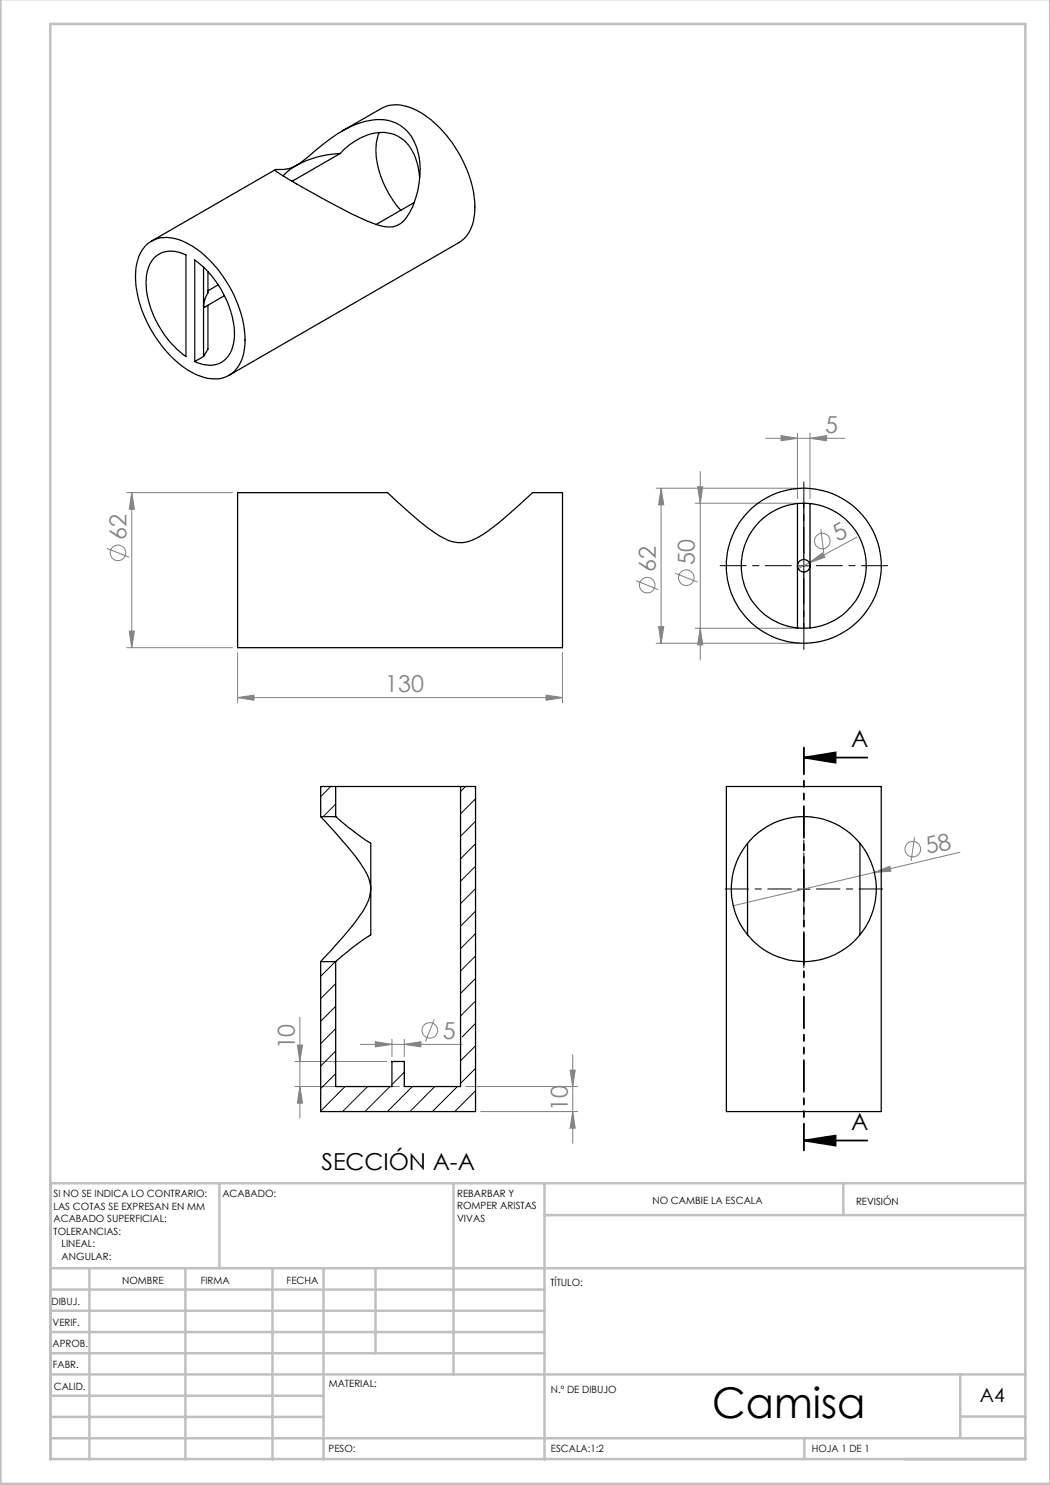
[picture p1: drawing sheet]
<svg xmlns="http://www.w3.org/2000/svg" width="210mm" height="297mm" viewBox="0 0 210 297" stroke-linecap="round" stroke-linejoin="round" font-family="sans-serif">
<g fill="none" stroke="#808080" stroke-width=".2">
<path d="M25.4 98.5h21.1M26.4 98.5l.5 3.3h-1zM26.4 98.5v31M131.2 97.6h28.6M132.2 97.6l.6 3.4h-1.1zM132.2 97.6v31.1M139.5 97.4h1l-.4 3.2zM140.1 94.3v37.7M153.1 87.7h15.8M156.2 87.1l3.3 .6-3.3 .5zM159.5 86.6v13.1M162 87.7l3.3-.6v1.1z"/>
<path d="M162 86.6v13.1M21.4 109.7l4.4 1.7M127.2 116.1l4.5 1.8M135 114.6l4.5 1.8M139 100.6h20.8M161.9 112.6l2.6-2 .5 .8zM161.9 112.6l-2.2 1.1M164.2 105.8l.5 4.8M171.4 107.4l-9.5 5.2M25.4 129.5h21.1M25.9 126.2h1l-.5 3.3zM47.5 139.5l3.3-.5v1z"/>
<path d="M47.5 130.5v10M47.5 139.5h65M109.2 139l3.3 .5-3.3 .5zM112.5 130.5v10M131.2 128.7h28.6M131.7 125.3h1.1l-.6 3.4zM139 125.7h20.8M140.1 125.7l.4 3.3h-1zM174.9 174.5l3.1-1.3 .2 1zM174.9 174.5l-28.3 6.6M182.9 167.5l-.7 4.7M192 170.5l-17.1 4"/>
<path d="M59 217.3h20.9M59 212.3h18.4M59.5 209h1l-.5 3.3zM60 217.3l.5 3.3h-1zM60 203.4v20.3M72 208.9h20.4M75.1 208.3l3.3 .6-3.3 .5zM78.4 207.9v3.4M80.9 208.9l3.3-.6v1.1zM80.9 207.9v3.4M86.9 203.9l-1.8 4.4M93.1 217.3h22.4"/>
<path d="M114 214h1l-.5 3.3zM114.5 211v17.7M96.1 222.3h19.4M114.5 222.3l.5 3.3h-1z"/>
<circle cx="23.6" cy="110.6" r="1.55"/>
<circle cx="129.4" cy="117" r="1.56"/>
<circle cx="137.3" cy="115.5" r="1.55"/>
<circle cx="164.5" cy="108.2" r="1.56"/>
<circle cx="182.6" cy="169.8" r="1.55"/>
<circle cx="86" cy="206.1" r="1.55"/>
</g>
<path d="M160.8 151.5l6.3-1v2zM160.8 151.5h12.7M160.8 228.1l6.3-1v2zM160.8 228.1h12.7" fill="none" stroke="#000" stroke-width=".35"/>
<path d="M158.3 177.8h-13.3M160.8 175.3v-13.3M163.3 177.8h13.2M160.8 180.3v13.2" fill="none" stroke="#000" stroke-width=".2" stroke-dasharray="15.2 1.3 1.3 1.3" stroke-dashoffset="10.5"/>
<path d="M158.3 113.1h-14.3M160.8 110.6v-14.2M160.8 115.6v14.3M163.3 113.1h14.2" fill="none" stroke="#000" stroke-width=".2" stroke-dasharray="15.2 1.3 1.3 1.3" stroke-dashoffset="10"/>
<path d="M159.5 113.2h2.5M160.8 111.9v2.5M159.5 177.8h2.5M160.8 176.6v2.5" fill="none" stroke="#000" stroke-width=".2"/>
<path d="M160.8 149.5v80.6" fill="none" stroke="#000" stroke-width=".35" stroke-dasharray="6.3 1.3 1.3 1.3 1.3 1.3" stroke-dashoffset="1"/>
<g fill="none" stroke="#c0c0c0" stroke-width=".5">
<path d="M.1 -.1v296.9h209.9v-296.9M10.1 4.8h195v287h-195zM43.9 236.6v17M90.7 236.6v38.3M108.9 236.6v55.3M168.7 236.6v6.3M205.1 236.6h-195v55.3M10.1 253.6h195M10.1 257.9h98.8M17.9 253.6v38.3M37.1 253.6v38.3M54.5 253.6v38.3"/>
<path d="M64.7 253.6v38.3M75.1 253.6v17M108.9 243h96.2M10.1 270.6h98.8M10.1 266.4h98.8M10.1 262.1h98.8M10.1 279.1h54.6M10.1 274.9h195M192.1 274.8v12.7M10.1 287.7h195M10.1 283.4h54.6M160.9 287.5v4.3"/>
<path d="M192.1 283.3h13"/>
</g>
<path d="M160.8 151.5l6.3-1v2zM160.8 228.1l6.3-1v2z" fill="#000"/>
<g fill="#808080">
<path d="M174.9 174.5l3.1-1.3 .2 1z"/>
<path d="M161.9 112.6l2.6-2 .5 .8z"/>
<path d="M80.9 208.9l3.3-.6v1.1zM75.1 208.3l3.3 .6-3.3 .5z"/>
<path d="M47.5 139.5l3.3-.5v1zM109.2 139l3.3 .5-3.3 .5zM156.2 87.1l3.3 .6-3.3 .5zM162 87.7l3.3-.6v1.1z"/>
<path d="M26.4 98.5l.5 3.3h-1zM25.9 126.2h1l-.5 3.3zM132.2 97.6l.6 3.4h-1.1zM131.7 125.3h1.1l-.6 3.4zM139.5 97.4h1l-.4 3.2zM140.1 125.7l.4 3.3h-1zM114 214h1l-.5 3.3zM114.5 222.3l.5 3.3h-1z"/>
<path d="M59.5 209h1l-.5 3.3zM60 217.3l.5 3.3h-1z"/>
</g>
<g fill="none" stroke="#000" stroke-width=".25">
<path d="M55.1 33.9h.1a7 7 0 0 0 6-2.2 33.5 33.5 0 0 1 10.9-7.2 8.6 8.6 0 0 1 9.3 1.6 11.4 11.4 0 0 1 2.6 8.9 15.3 15.3 0 0 1-3.5 9.4 4.1 4.1 0 0 1-4 .9 65.2 65.2 0 0 1-13.1-6.3l-7.1-4-1.2-.9zM55.1 33.9l-24.8 14.3M68.1 30.7a11.2 11.2 0 0 1 9.5-4.1 7.4 7.4 0 0 1 5.8 5.8l.5 3.2M68.1 30.7a17 17 0 0 0-11.5 4.5M68.1 30.7l-9.7 5.6M68.5 26.2l7.8-4.5a7.4 7.4 0 0 1 7.4 .6 24.3 24.3 0 0 1 11 16 11.1 11.1 0 0 1-1.6 9.1l-1.3 1.1-46 26.6M75.8 26.5a13.1 13.1 0 0 0 .9 10 21.3 21.3 0 0 0 3.5 5.5M29 49.3a5.9 5.9 0 0 1 6.2-1.5 18.3 18.3 0 0 1 9.7 8 21.9 21.9 0 0 1 4 13.6 6.5 6.5 0 0 1-5 6.3 11.4 11.4 0 0 1-8.7-3.5 24.5 24.5 0 0 1-8.1-16.9 9.2 9.2 0 0 1 1.9-6zM30.8 51.6a5.3 5.3 0 0 1 6.4-.6v20.3a19.8 19.8 0 0 1-8-14.8 7.5 7.5 0 0 1 1.6-4.9zM38.9 52a19.8 19.8 0 0 1 8 15.4 5.6 5.6 0 0 1-3.6 5.5 6.6 6.6 0 0 1-4.4-.6zM40.7 53.4v17.9M41.6 54.3v4.3l-.7 1.7a.75 .75 0 0 0 0 1.1l4-2.3"/>
<path d="M43.6 57l-2 1.2M82.9 40.5l-7.7 4.4M40.7 71.3l-1.8 1M41.6 61.1v8.7l-.9 1.5M47.5 98.5h30a106.4 106.4 0 0 0 9.2 7.9 8.3 8.3 0 0 0 6.4 2 15.4 15.4 0 0 0 6.2-3.5l7.2-6.4h6v31h-65zM159.5 100.7v24.9M160.8 100.6v11.3M160.8 114.4v11.3M162 100.7v24.9M67.1 157.3h25M67.1 157.3h-3v6M67.1 157.3v6"/>
<path d="M92.1 157.3h3v65h-31v-30M92.1 157.3v60h-11.2v-5h-2.5v5h-11.3v-25M145.3 157.3h30.9v65h-30.9zM64.1 163.3l1.8 2a52.5 52.5 0 0 1 7.5 9.6 6.9 6.9 0 0 1-.8 7.3 102.4 102.4 0 0 1-8.5 10.1M64.1 163.3h3M67.1 163.3l4.2 3.4 2.9 2v18.3a56.5 56.5 0 0 0-7.1 5.3M149.5 168.7v18.3M172 168.7v18.3M64.1 192.3h3"/>
<circle cx="160.8" cy="113.1" r="1.24"/>
<circle cx="160.8" cy="113.2" r="12.5"/>
<circle cx="160.8" cy="113.1" r="15.5"/>
<circle cx="160.7" cy="177.8" r="14.5"/>
</g>
<g fill="none" stroke="#000" stroke-width=".2">
<path d="M66.1 157.3l-2 2M93.1 157.3l-1 1M95.1 159.8l-3 3M67.1 160.8l-2.5 2.5M95.1 164.2l-3 3M95.1 168.8l-3 3M95.1 173.2l-3 3M95.1 177.7l-3 3M67.1 192.3l-3 3M67.1 196.7l-3 3M95.1 182.2l-3 3M95.1 186.7l-3 3"/>
<path d="M95.1 191.2l-3 3M95.1 195.7l-3 3M67.1 201.3l-3 3M67.1 205.7l-3 3M67.1 210.2l-3 3M67.1 214.7l-3 3M69 217.3l-4.9 4.9M73.5 217.3l-5 5M78 217.3l-5 5M78.5 212.3l-.1 .1M80.9 214.5l-2.5 2.4M82.5 217.3l-5 5"/>
<path d="M87 217.3l-5 5M91.5 217.3l-5 5M95.1 200.2l-3 3M95.1 204.7l-2.7 2.7M95.1 209.2l-3 3M95.1 213.7l-3 3M95.1 218.2l-4.2 4.1"/>
</g>
<text font-size="8.5" x="142.4" y="283.5">Camisa</text>
<g font-size="4.7" fill="#808080">
<text x="165" y="86.6">5</text>
<text x="25.3" y="108" transform="rotate(-90 25.3 108)">62</text>
<text x="139" y="113" transform="rotate(-90 139 113)">50</text>
<text x="167.5" y="108.5" transform="rotate(-28 167.5 108.5)">5</text>
<text x="131.2" y="114.4" transform="rotate(-90 131.2 114.4)">62</text>
<text x="77" y="138.5">130</text>
<text x="185.5" y="170.9" transform="rotate(-13 185.5 170.9)">58</text>
<text x="59" y="209.9" transform="rotate(-90 59 209.9)">10</text>
<text x="88.6" y="207.8">5</text>
<text x="113.5" y="222.2" transform="rotate(-90 113.5 222.2)">10</text>
</g>
<g font-size="4.7">
<text x="170.3" y="149.3">A</text>
<text x="170.3" y="225.9">A</text>
<text x="64.3" y="234.1">SECCIÓN A-A</text>
</g>
<text font-size="3.9" x="196" y="280.4">A4</text>
<g font-size="2">
<text x="10.7" y="239.5">SI NO SE INDICA LO CONTRARIO:</text>
<text x="44.5" y="239.5">ACABADO:</text>
<text x="91.4" y="239.4">REBARBAR Y</text>
<text x="10.7" y="242">LAS COTAS SE EXPRESAN EN MM</text>
<text x="10.7" y="244.5">ACABADO SUPERFICIAL:</text>
<text x="91.4" y="241.9">ROMPER ARISTAS</text>
<text x="91.4" y="244.4">VIVAS</text>
<text x="130.5" y="240.8">NO CAMBIE LA ESCALA</text>
<text x="171.2" y="241">REVISIÓN</text>
<text x="10.7" y="247">TOLERANCIAS:</text>
<text x="12.3" y="249.5">LINEAL:</text>
<text x="12.3" y="252">ANGULAR:</text>
<text x="24.4" y="256.9">NOMBRE</text>
<text x="40.1" y="256.8">FIRMA</text>
<text x="57.3" y="256.8">FECHA</text>
<text x="110.1" y="257.1">TÍTULO:</text>
<text x="10.3" y="260.9">DIBUJ.</text>
<text x="10.5" y="269.3">APROB.</text>
<text x="10.5" y="265.2">VERIF.</text>
<text x="10.6" y="273.6">FABR.</text>
<text x="10.8" y="278">CALID.</text>
<text x="65.8" y="277.4">MATERIAL:</text>
<text x="110.2" y="278.5">N.º DE DIBUJO</text>
<text x="65.7" y="290.4">PESO:</text>
<text x="110.2" y="290.5">ESCALA:1:2</text>
<text x="162.4" y="290.4">HOJA 1 DE 1</text>
</g>
</svg>
